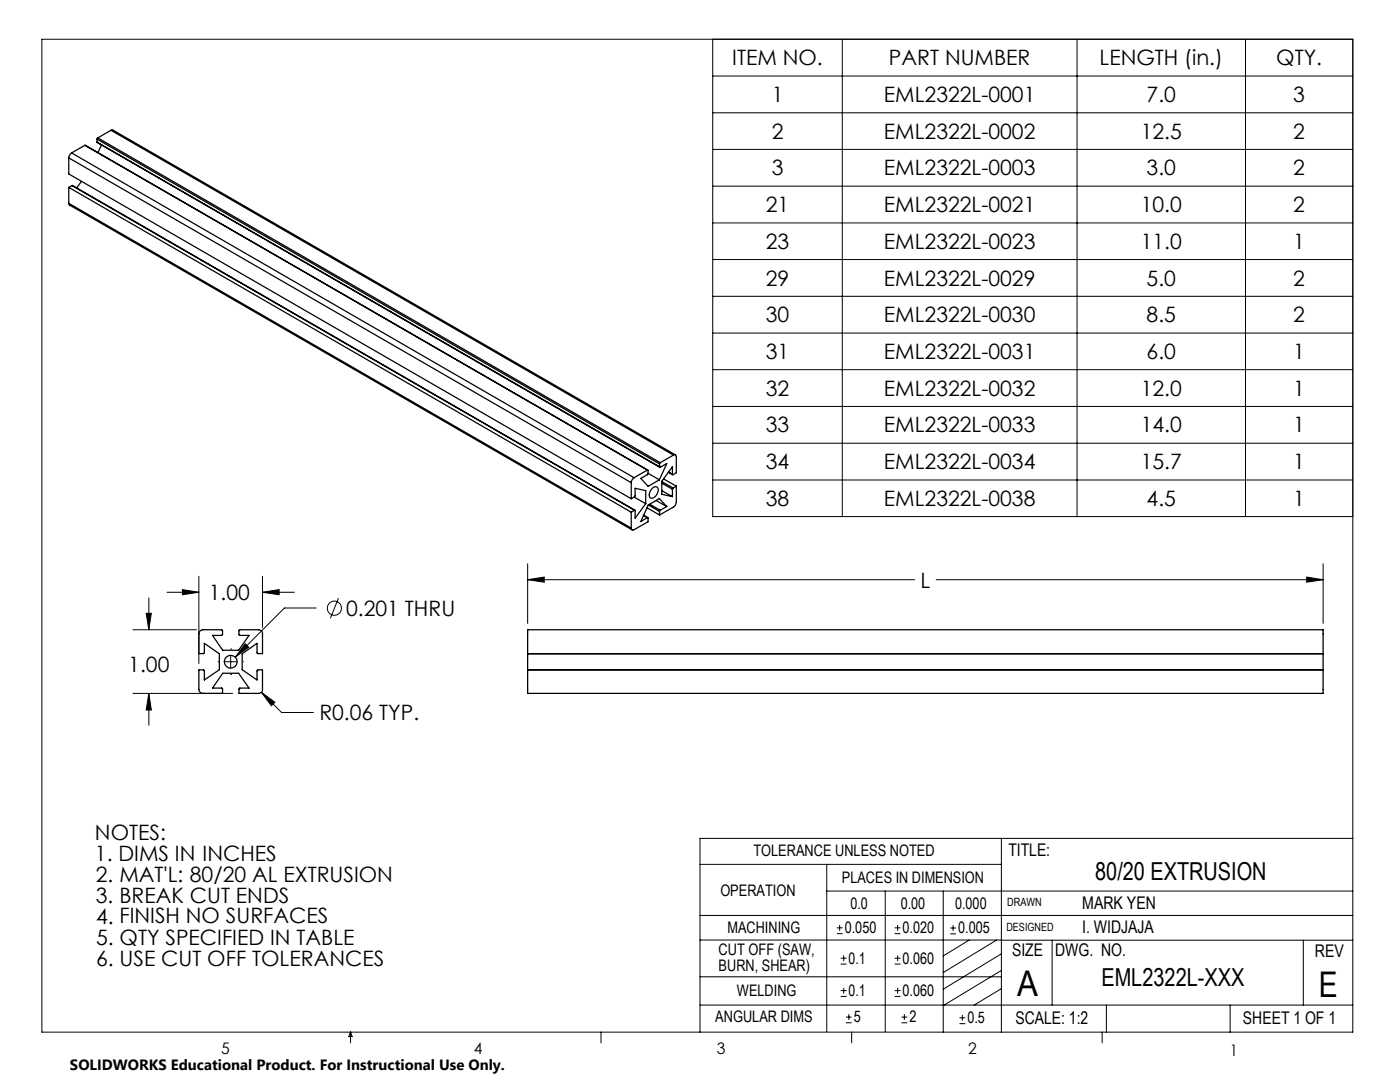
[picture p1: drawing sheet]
<svg xmlns="http://www.w3.org/2000/svg" width="279mm" height="216mm" viewBox="0 0 279 216" stroke-linecap="round" stroke-linejoin="round" font-family="sans-serif">
<g fill="none" stroke="#000" stroke-width=".2">
<path d="M8.4 7.8h261.6v198.2h-261.6zM142.2 7.8v95.3h127.8M142.2 15.2h127.8M168.1 7.8v95.3M214.9 7.8v95.3M248.6 7.8v95.3M142.2 22.5h127.8M142.2 29.8h127.8M142.2 37.1h127.8M142.2 44.5h127.8M142.2 51.8h127.8M142.2 59.1h127.8"/>
<path d="M142.2 66.5h127.8M142.2 73.8h127.8M142.2 81.1h127.8M142.2 88.4h127.8M142.2 95.8h127.8M29.7 119.3v6.4M33.3 118.2h6.4M36.4 117.7l3.3 .5-3.3 .5zM39.7 115v17.4M52.4 118.2l3.3-.5v1zM52.4 115v10.2M52.4 118.2h6.3"/>
<path d="M67.6 119.3l-1.7 4.1M105.3 115.7l3.3-.6v1.1zM105.3 112.5v11.9M105.3 115.7h77.2M186.8 115.7h77.3M260.8 115.1l3.3 .6-3.3 .5zM264.1 112.5v11.9M26.5 125.7h12.7M26.5 138.4h19.9M29.2 122.4h1l-.5 3.3zM29.7 138.4l.5 3.3h-1zM29.7 138.4v6.3"/>
<path d="M43.5 132h.1M44.8 132h2.5M46 129.5h.1M46 134.6h.1M46 130.8v2.5M48.6 132h.1M48.9 128.4l.7 .8-2.6 1.9zM52.2 138.1l2.7 2-.7 .7zM52.2 138.1l4 4.1h6.3M63.1 121.3h-6.3l-9.8 9.8M139.7 172.5h60.1M165 177.8h105"/>
<path d="M165 172.5v33.3M176.7 177.8v28M188.2 177.8v28.2M199.8 167.3v38.7M270 167.3h-130.3v38.7M139.7 182.7h130.3M139.7 187.6h60.2M139.7 194.9h60.1M167 186.3h1.2M167 185.1h1.2M167.6 184.6v1.1M167.8 198.8h1.1"/>
<path d="M167.8 197.7h1.1M167.8 192.4h1.1M167.8 191.2h1.1M168.4 190.6v1.2M168.4 197.1v1.2M178.5 198.8h1.2M178.5 197.7h1.2M178.5 192.4h1.2M178.5 191.2h1.2M178.5 186.3h1.2M178.5 185.1h1.2M179.1 184.6v1.1"/>
<path d="M179.1 190.6v1.2M179.1 197.1v1.2M189.7 185.2h1.1M189.7 186.3h1.1M190.2 184.6v1.1M193.4 187.6l-5.2 3.1M198.9 187.6l-10.7 6.5M199.8 187.6h70.2M199.8 197.3l-5.4 3.3M199.8 193.6l-11.6 7.1M199.8 190.3l-11.6 7.1M210 187.6v13"/>
<path d="M260.1 187.6v13M70 206v2.1M70 206l.3 .8h-.7zM119.9 206v2.1M139.7 200.6h130.3M168.8 204.1h1.2M168.8 203h1.2M169.4 202.4v1.1M170 206v2.1M179.9 204.1h1.2M179.9 203h1.2M180.5 202.4v1.1"/>
<path d="M191.5 204.3h1.2M191.5 203.1h1.2M192.1 202.5v1.2M220 206v2.1M220.8 200.6v5.4M245.5 200.6v5.4"/>
<circle cx="66.7" cy="121.4" r="1.41"/>
</g>
<path d="M105.3 115.7l3.3-.6v1.1zM260.8 115.1l3.3 .6-3.3 .5zM36.4 117.7l3.3 .5-3.3 .5zM52.4 118.2l3.3-.5v1zM29.2 122.4h1l-.5 3.3zM29.7 138.4l.5 3.3h-1zM52.2 138.1l2 2.7 .7-.7zM48.9 128.4l-1.9 2.7 2.6-1.9z" fill="#000"/>
<g fill="none" stroke="#000" stroke-width=".25">
<path d="M13.7 31.5l112.3 64.8M13.7 31.5v3.2l112.3 64.8M13.7 37.4v3.2M13.7 37.4l112.3 64.8M14.3 30.5l-.4 .4-.2 .6M14.3 30.5l112.2 64.8M14.4 37l112.3 64.8M14.4 37l-.7 .4M14.4 37l112.2 64.8M16.3 36.2l-1 1.3M16.9 29l112.4 64.8M16.9 29l-2.6 1.5"/>
<path d="M16.9 29l112.3 64.8M19.4 28.4l112.3 64.8M19.4 27.8l112.2 64.8M19.4 28.4l112.2 64.7M19.4 27.8v.6M19.5 27.5l-.1 .3M19.5 27.5l112.3 64.8M20.2 28.9l-.7 1.6M22.2 26h.3l112.3 64.8M22.2 26l-2.7 1.5M22.2 26l112.2 64.8M13.7 40.6l.1 .3 112.4 64.8"/>
<path d="M13.7 40.6l112.3 64.8M126 99.5l.8-.5v-1.6l2.1 .5v2.6M126 96.3v3.2M126.5 95.3l-.3 .4-.2 .6M126.6 99.2l2.3 1.3M129.2 93.8l.1 .1v.7l-1.4 .9 1.5 1.5 2.2-1.3M129.2 93.8l-2.7 1.5M129.3 94.4l2.3 1.3M130.1 97.5a.69 .69 0 0 1 1.1-.3 .69 .69 0 0 1 .1 1l-.4 .7a.68 .68 0 0 1-.7 .5 .68 .68 0 0 1-.6-.6l.1-.7zM131 99.9l2.1 1.2M131.6 93.1l.2 .1 1.3-.7-1.5 3.2M131.6 92.6v.5"/>
<path d="M131.8 92.3l-.2 .3M132.1 97.9l2.1 1.2M132.1 96.4l2.1 1.2M132.1 96.1l2.2 1.3M132.4 95.6l2.6 1.4M133.4 94.2l.8 .5M133.4 94.2l.8 .4M134.2 94.6v-1.5l-2.1 2.9v2.6l2.1 .5M134.2 97.6v1.5M134.3 97.4l-.1 .2M134.4 90.8a.35 .35 0 0 1 .4 0 .35 .35 0 0 1 .2 .3v3.2l-.7 .4-.1-.1M134.4 90.8l-2.6 1.5"/>
<path d="M135 97v3.2l-.3 .7-3.1 1.9M135 97l-.7 .4M126 102.2v3.2M126.6 101.8l-.6 .4M128.4 102.9l.8 .4M128.4 102.8l.9 .5M128.9 100.5l-2.1 2.9v-1.6h-.2M129.1 101.3l2.5 1.5M129.2 103.3l.1 .1v.7l-2.8 1.6a.35 .35 0 0 1-.3 0 .35 .35 0 0 1-.2-.3M129.4 100.8l2.2 1.3M129.6 100.6l2.2 1.2M131.6 102.1v.7"/>
<path d="M131.8 101.8l-.2 .3M133.1 101.1l-1.3 .7M133.1 101.1l-1.5-1.6-2.2 1.3-1.5 3.3 1.3-.8M39.9 125.9l.6-.2h3.8v1.1h-1.9l2 3h3.2l2.1-3h-1.9l-.1-1.1h3.9a.78 .78 0 0 1 .8 .8v3.9l-1.1-.1v-1.9l-3 2.1v3.1l3 2.1v-1.9l1.1-.1v3.9a.73 .73 0 0 1-.8 .8h-3.9l.1-1.1h1.9l-2.1-3h-3.2l-2 3h1.9l.1 1.1h-3.9a.78 .78 0 0 1-.8-.8v-3.9h1l.1 2 3-2.1v-3.1l-3-2.1-.1 2h-1v-3.9zM105.3 125.7h158.8v12.7h-158.8zM105.3 130.4h158.8M105.3 133.7h158.8M105.3 133.6h158.8M105.3 130.5h158.8"/>
<circle cx="46" cy="132" r="1.27"/>
</g>
<g font-size="7.1">
<text x="203" y="198.7">A</text>
<text x="263.2" y="198.9">E</text>
</g>
<g font-size="4.9">
<text x="218.6" y="175.7">80/20 EXTRUSION</text>
<text x="219.8" y="196.7">EML2322L-XXX</text>
</g>
<g font-size="4.2">
<text x="146.1" y="13">ITEM NO.</text>
<text x="177.4" y="13">PART NUMBER</text>
<text x="219.4" y="13">LENGTH (in.)</text>
<text x="254.7" y="13">QTY.</text>
<text x="154" y="20.3">1</text>
<text x="176.4" y="20.3">EML2322L-0001</text>
<text x="228.8" y="20.3">7.0</text>
<text x="258.1" y="20.3">3</text>
<text x="154" y="27.7">2</text>
<text x="176.4" y="27.7">EML2322L-0002</text>
<text x="227.7" y="27.7">12.5</text>
<text x="258.1" y="27.7">2</text>
<text x="154" y="35">3</text>
<text x="176.4" y="35">EML2322L-0003</text>
<text x="228.8" y="35">3.0</text>
<text x="258.1" y="35">2</text>
<text x="152.8" y="42.3">21</text>
<text x="176.4" y="42.3">EML2322L-0021</text>
<text x="227.7" y="42.3">10.0</text>
<text x="258.1" y="42.3">2</text>
<text x="152.8" y="49.6">23</text>
<text x="176.4" y="49.6">EML2322L-0023</text>
<text x="227.7" y="49.6">11.0</text>
<text x="258.1" y="49.6">1</text>
<text x="152.8" y="57">29</text>
<text x="176.4" y="57">EML2322L-0029</text>
<text x="228.8" y="57">5.0</text>
<text x="258.1" y="57">2</text>
<text x="152.8" y="64.3">30</text>
<text x="176.4" y="64.3">EML2322L-0030</text>
<text x="228.8" y="64.3">8.5</text>
<text x="258.1" y="64.3">2</text>
<text x="152.8" y="71.6">31</text>
<text x="176.4" y="71.6">EML2322L-0031</text>
<text x="228.8" y="71.6">6.0</text>
<text x="258.1" y="71.6">1</text>
<text x="152.8" y="79">32</text>
<text x="176.4" y="79">EML2322L-0032</text>
<text x="227.7" y="79">12.0</text>
<text x="258.1" y="79">1</text>
<text x="152.8" y="86.3">33</text>
<text x="176.4" y="86.3">EML2322L-0033</text>
<text x="227.7" y="86.3">14.0</text>
<text x="258.1" y="86.3">1</text>
<text x="152.8" y="93.6">34</text>
<text x="176.4" y="93.6">EML2322L-0034</text>
<text x="227.7" y="93.6">15.7</text>
<text x="258.1" y="93.6">1</text>
<text x="152.8" y="100.9">38</text>
<text x="176.4" y="100.9">EML2322L-0038</text>
<text x="228.8" y="100.9">4.5</text>
<text x="258.1" y="100.9">1</text>
<text x="41.7" y="119.7">1.00</text>
<text x="183.7" y="117.2">L</text>
<text x="69.1" y="122.9">0.201 THRU</text>
<text x="25.6" y="134">1.00</text>
<text x="63.7" y="143.7">R0.06 TYP.</text>
<text x="19" y="167.5">NOTES:</text>
<text x="19" y="171.7">1. DIMS IN INCHES</text>
<text x="19.1" y="176">2. MAT'L: 80/20 AL EXTRUSION</text>
<text x="19.1" y="180.2">3. BREAK CUT ENDS</text>
<text x="19.2" y="184.3">4. FINISH NO SURFACES</text>
<text x="19.2" y="188.5">5. QTY SPECIFIED IN TABLE</text>
<text x="19.2" y="192.7">6. USE CUT OFF TOLERANCES</text>
</g>
<g font-size="3.5">
<text x="201.2" y="170.7">TITLE:</text>
<text x="216" y="181.4">MARK YEN</text>
<text x="202" y="190.8">SIZE</text>
<text x="210.6" y="190.8">DWG. NO.</text>
<text x="216" y="186.2">I. WIDJAJA</text>
<text x="262.4" y="190.9">REV</text>
<text x="202.7" y="204.4">SCALE: 1:2</text>
<text x="248.1" y="204.4">SHEET 1 OF 1</text>
</g>
<g font-size="3.2">
<text x="150.4" y="170.8">TOLERANCE UNLESS NOTED</text>
<text x="143.8" y="178.9">OPERATION</text>
<text x="168" y="176.2">PLACES IN DIMENSION</text>
<text x="169.7" y="181.4">0.0</text>
<text x="179.8" y="181.4">0.00</text>
<text x="190.6" y="181.4">0.000</text>
<text x="143.4" y="190.5">CUT OFF (SAW,</text>
<text x="145.2" y="186.2">MACHINING</text>
<text x="168.6" y="186.2">0.050</text>
<text x="180.1" y="186.2">0.020</text>
<text x="191.2" y="186.2">0.005</text>
<text x="143.4" y="193.7">BURN, SHEAR)</text>
<text x="169.4" y="192.3">0.1</text>
<text x="180.1" y="192.3">0.060</text>
<text x="147.1" y="198.7">WELDING</text>
<text x="169.4" y="198.7">0.1</text>
<text x="180.1" y="198.7">0.060</text>
<text x="142.8" y="204">ANGULAR DIMS</text>
<text x="170.4" y="204">5</text>
<text x="181.5" y="204">2</text>
<text x="193.1" y="204.2">0.5</text>
<text x="44.2" y="210.4">5</text>
<text x="94.6" y="210.3">4</text>
<text x="143.1" y="210.4">3</text>
<text x="193.2" y="210.3">2</text>
<text x="245.4" y="210.6">1</text>
</g>
<text font-size="3" x="14" y="213.5">SOLIDWORKS Educational Product. For Instructional Use Only.</text>
<g font-size="2.3">
<text x="200.8" y="185.7">DESIGNED</text>
<text x="201" y="180.9">DRAWN</text>
</g>
</svg>
